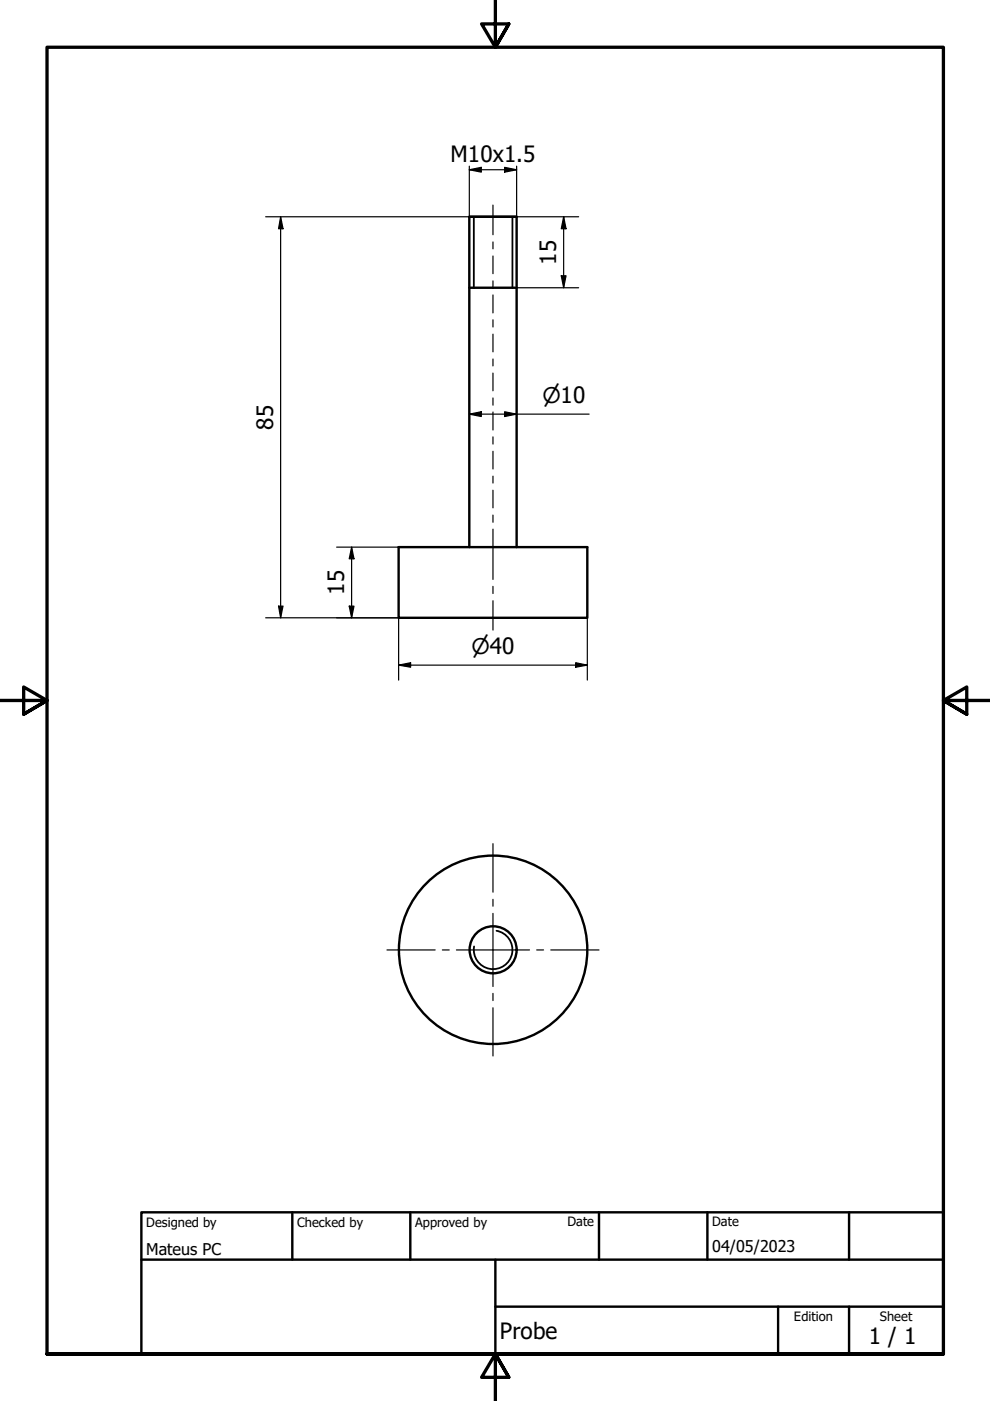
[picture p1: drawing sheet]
<svg xmlns="http://www.w3.org/2000/svg" width="210mm" height="297mm" viewBox="0 0 210 297" stroke-linecap="round" stroke-linejoin="round" font-family="sans-serif">
<!-- layer: Visible (ISO) -->
<g fill="none" stroke="#000" stroke-width=".51">
<path d="M99.5 46h10M99.5 61h10M84.5 116h40v15h-40zM99.5 116v-70h10v70"/>
<circle cx="104.6" cy="201.4" r="5"/>
<circle cx="104.6" cy="201.4" r="20"/>
</g>
<!-- layer: Visible Narrow (ISO) -->
<path d="M100.5 46v15M108.6 46v15M105.3 197.3a4.1 4.1 0 0 1 3.3 4.8 4.1 4.1 0 0 1-4.8 3.3 4.1 4.1 0 0 1-3.3-4.7" fill="none" stroke="#000" stroke-width=".38"/>
<!-- layer: Border (ISO) -->
<path d="M105 0v10l-2.9-4.9h5.8l-2.9 4.9 2.9-4.9M0 148.5h10l-5-2.8v5.7l5-2.9-5 2.9M210 148.5h-10l5-2.8v5.7l-5-2.9 5 2.9M10 287.1v-277.1h190v277.1h-190h190M107.9 292l-2.9-4.9 2.9 4.9h-5.8l2.9-4.9v9.9" fill="none" stroke="#000" stroke-width=".7"/>
<!-- layer: Title (ISO) -->
<path d="M30 257h170v30.1h-170zM62 257v10.1M87 257v10.1M127 257v10.1M150 257v10.1M180 257v10.1M30 267.1h170M105 277h95M105 267.1v20M165 277v10.1M180 277v10.1" fill="none" stroke="#000" stroke-width=".51"/>
<!-- layer: Centerline (ISO) -->
<g fill="none" stroke="#000" stroke-width=".25">
<path d="M104.5 43.5v6.3M104.5 51.3v1.5M104.5 54.3v3.7M104.5 59.5v1.6M104.5 62.5v3.8M104.5 67.8v1.5M104.5 70.9v3.7M104.5 76.1v1.5M104.5 79.1v3.8M104.5 84.4v1.5M104.5 87.4v3.8M104.5 92.6v1.6"/>
<path d="M104.5 95.7v3.7M104.5 101v1.4M104.5 103.9v3.8M104.5 109.2v1.5M104.5 112.2v10.7M104.5 124.3v1.5M104.5 127.4v6.2"/>
</g>
<!-- layer: Center Mark (ISO) -->
<path d="M104.5 178.9v10.3M104.5 190.7v1.4M104.5 193.7v15.5M82 201.4h10.3M93.8 201.4h1.4M96.8 201.4h15.5M104.5 210.6v1.5M104.5 213.7v10.2M113.8 201.4h1.5M116.8 201.4h10.2" fill="none" stroke="#000" stroke-width=".25"/>
<!-- layer: Dimension (ISO) -->
<g fill="none" stroke="#000" stroke-width=".25">
<path d="M99.5 36l2.5-.5v1zM99.5 35.2v10.8h-43.2M99.5 36h10M107 35.5l2.5 .5-2.5 .5zM109.5 35.2v10.8h13.2M59.5 46l.5 2.5h-.9zM59.5 46v85M119 58.5h1l-.5 2.5zM119.5 46l.5 2.5h-1zM119.5 46v15M109.5 61h13.2M99.5 87.8l2.5-.5v1z"/>
<path d="M99.5 87.8h25.4M107 87.3l2.5 .5-2.5 .5zM71.4 116h13.1M74.5 116l.6 2.5h-1.1zM74.5 116v15M56.3 131h28.2v13.2M59.1 128.5h.9l-.5 2.5zM74 128.5h1.1l-.6 2.5zM124.5 131v13.2M84.5 141l2.6-.5v1zM84.5 141h40M122 140.5l2.5 .5-2.5 .5z"/>
</g>
<g fill="#000">
<path d="M99.5 36l2.5-.5v1z" fill-rule="evenodd"/>
<path d="M107 35.5l2.5 .5-2.5 .5z" fill-rule="evenodd"/>
<path d="M59.5 46l.5 2.5h-.9z" fill-rule="evenodd"/>
<path d="M119 58.5h1l-.5 2.5z" fill-rule="evenodd"/>
<path d="M119.5 46l.5 2.5h-1z" fill-rule="evenodd"/>
<path d="M99.5 87.8l2.5-.5v1z" fill-rule="evenodd"/>
<path d="M107 87.3l2.5 .5-2.5 .5z" fill-rule="evenodd"/>
<path d="M74.5 116l.6 2.5h-1.1z" fill-rule="evenodd"/>
<path d="M59.1 128.5h.9l-.5 2.5z" fill-rule="evenodd"/>
<path d="M74 128.5h1.1l-.6 2.5z" fill-rule="evenodd"/>
<path d="M84.5 141l2.6-.5v1z" fill-rule="evenodd"/>
<path d="M122 140.5l2.5 .5-2.5 .5z" fill-rule="evenodd"/>
</g>
<g font-size="4.8">
<text x="95.5" y="34.4">M10x1.5</text>
<text x="117.9" y="56.1" transform="rotate(-90 117.9 56.1)">15</text>
<text x="57.9" y="91.1" transform="rotate(-90 57.9 91.1)">85</text>
<text x="73" y="126.1" transform="rotate(-90 73 126.1)">15</text>
<text x="106" y="283.8">Probe</text>
<text x="184.2" y="285">1 / 1</text>
</g>
<g font-size="4.6">
<text x="115" y="85.4">⌀10</text>
<text x="99.9" y="138.6">⌀40</text>
</g>
<g font-size="3.4">
<text x="31" y="266">Mateus PC</text>
<text x="151" y="265.5">04/05/2023</text>
</g>
<g font-size="2.7">
<text x="31" y="260.1">Designed by</text>
<text x="63" y="260.1">Checked by</text>
<text x="88" y="260.1">Approved by</text>
<text x="120.3" y="260">Date</text>
<text x="151" y="260">Date</text>
<text x="168.3" y="280.1">Edition</text>
<text x="186.6" y="280.1">Sheet</text>
</g>
</svg>
